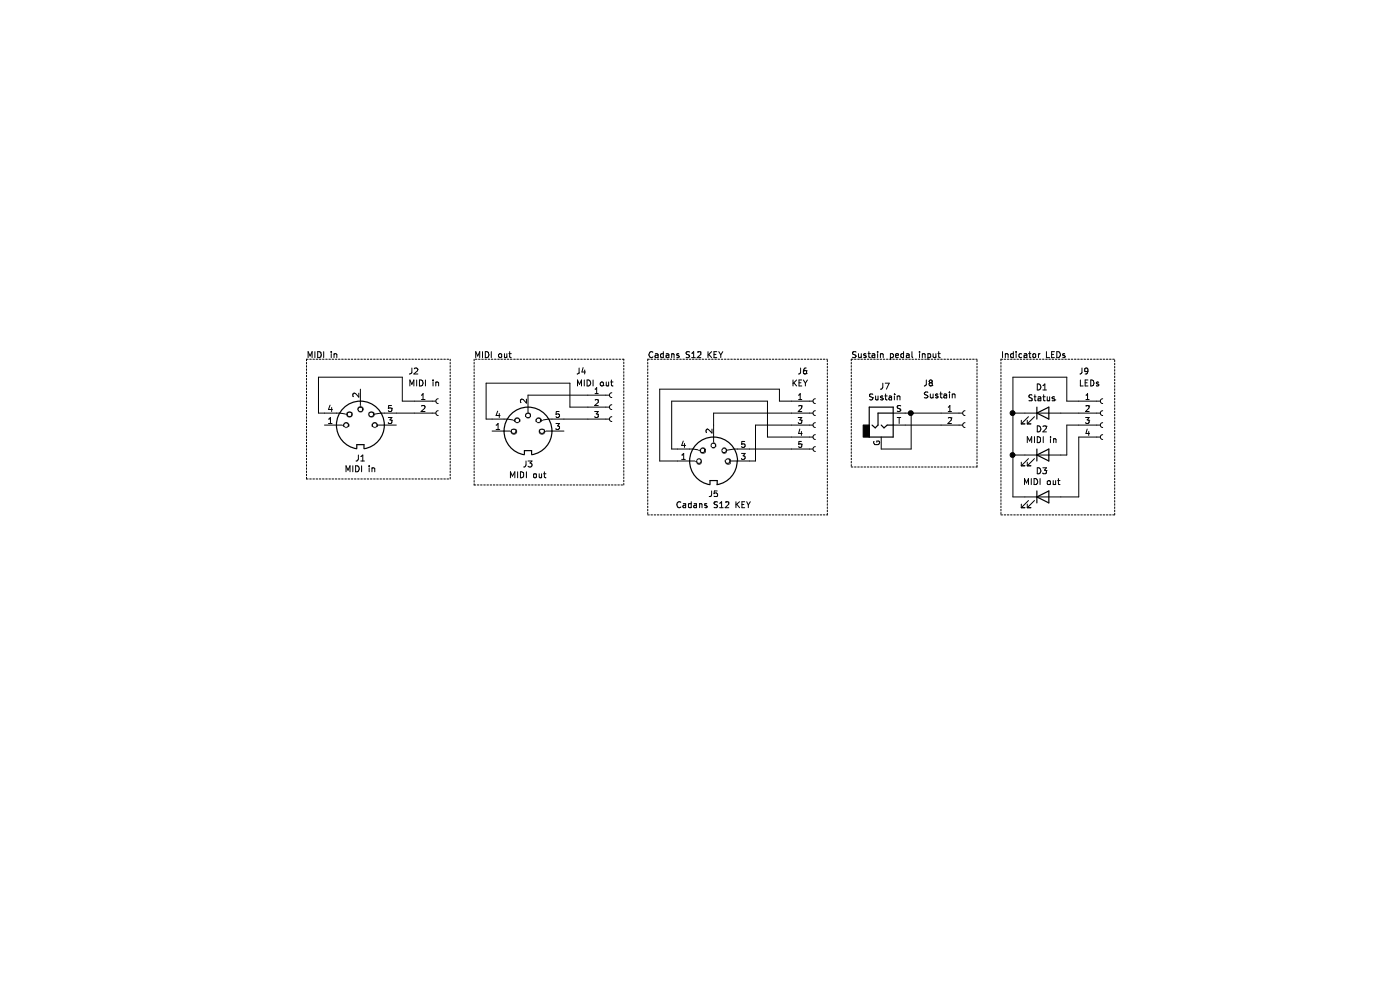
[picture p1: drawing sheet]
EESchema Schematic File Version 4
EELAYER 30 0
EELAYER END
$Descr A4 11693 8268
encoding utf-8
Sheet 1 1
Title "Synthead Cadans S12 MIDI Interface (connectors)"
Date "2020-08-23"
Rev "1"
Comp ""
Comment1 ""
Comment2 ""
Comment3 ""
Comment4 ""
$EndDescr
Wire Notes Line
	3450 4000 3450 3000
Wire Notes Line
	3650 4050 4900 4050
Wire Notes Line
	4900 4050 4900 3000
Wire Notes Line
	4900 3000 3650 3000
Wire Notes Line
	3650 3000 3650 4050
Text Notes 3650 3000 0    50   ~ 0
MIDI out
Text Notes 5100 3000 0    50   ~ 0
Cadans S12 KEY
Wire Notes Line
	2250 3000 3450 3000
Text Notes 2250 3000 0    50   ~ 0
MIDI in
Wire Notes Line
	2250 4000 3450 4000
Wire Notes Line
	2250 3000 2250 4000
$Comp
L Connector:Conn_01x03_Female J4
U 1 1
P 4800 3400
F 0 "J4" H 4500 3700 50  0000 L CNN
F 1 "MIDI out" H 4500 3600 50  0000 L CNN
F 2 "" H 4800 3400 50  0001 C CNN
F 3 "~" H 4800 3400 50  0001 C CNN
	1    4800 3400
	1    0    0    -1  
$EndComp
$Comp
L Connector:DIN-5_180degree J3
U 1 1
P 4100 3600
F 0 "J3" H 4100 3325 50  0000 C CNN
F 1 "MIDI out" H 4100 3234 50  0000 C CNN
F 2 "cadans-s12-midi:SDS-50J" H 4100 3600 50  0001 C CNN
F 3 "http://www.mouser.com/ds/2/18/40_c091_abd_e-75918.pdf" H 4100 3600 50  0001 C CNN
	1    4100 3600
	1    0    0    -1  
$EndComp
Wire Wire Line
	3750 3200 4450 3200
Wire Wire Line
	4450 3200 4450 3400
Wire Wire Line
	4450 3400 4600 3400
$Comp
L Connector:Conn_01x02_Female J8
U 1 1
P 7750 3450
F 0 "J8" H 7400 3700 50  0000 L CNN
F 1 "Sustain" H 7400 3600 50  0000 L CNN
F 2 "" H 7750 3450 50  0001 C CNN
F 3 "~" H 7750 3450 50  0001 C CNN
	1    7750 3450
	1    0    0    -1  
$EndComp
$Comp
L Connector:AudioJack2_Ground J7
U 1 1
P 7050 3550
F 0 "J7" H 7082 3875 50  0000 C CNN
F 1 "Sustain" H 7082 3784 50  0000 C CNN
F 2 "" H 7050 3550 50  0001 C CNN
F 3 "~" H 7050 3550 50  0001 C CNN
	1    7050 3550
	1    0    0    -1  
$EndComp
Wire Wire Line
	7250 3450 7300 3450
Wire Wire Line
	7250 3550 7550 3550
Wire Wire Line
	7300 3450 7300 3750
Wire Wire Line
	7300 3750 7050 3750
Connection ~ 7300 3450
Wire Wire Line
	7300 3450 7550 3450
Wire Notes Line
	6800 3000 6800 3900
Wire Notes Line
	6800 3900 7850 3900
Wire Notes Line
	7850 3900 7850 3000
Wire Notes Line
	6800 3000 7850 3000
Text Notes 6800 3000 0    50   ~ 0
Sustain pedal input
$Comp
L Device:LED D1
U 1 1
P 8400 3450
F 0 "D1" H 8393 3667 50  0000 C CNN
F 1 "Status" H 8393 3576 50  0000 C CNN
F 2 "" H 8400 3450 50  0001 C CNN
F 3 "~" H 8400 3450 50  0001 C CNN
	1    8400 3450
	1    0    0    -1  
$EndComp
$Comp
L Device:LED D2
U 1 1
P 8400 3800
F 0 "D2" H 8393 4017 50  0000 C CNN
F 1 "MIDI in" H 8393 3926 50  0000 C CNN
F 2 "" H 8400 3800 50  0001 C CNN
F 3 "~" H 8400 3800 50  0001 C CNN
	1    8400 3800
	1    0    0    -1  
$EndComp
$Comp
L Device:LED D3
U 1 1
P 8400 4150
F 0 "D3" H 8393 4367 50  0000 C CNN
F 1 "MIDI out" H 8393 4276 50  0000 C CNN
F 2 "" H 8400 4150 50  0001 C CNN
F 3 "~" H 8400 4150 50  0001 C CNN
	1    8400 4150
	1    0    0    -1  
$EndComp
Wire Wire Line
	8250 3450 8150 3450
Wire Wire Line
	8150 3450 8150 3800
Wire Wire Line
	8150 3800 8250 3800
Wire Wire Line
	8150 3800 8150 4150
Wire Wire Line
	8150 4150 8250 4150
Connection ~ 8150 3800
Wire Wire Line
	8550 3800 8600 3800
Wire Wire Line
	8550 4150 8700 4150
Wire Wire Line
	8150 3450 8150 3150
Wire Wire Line
	8150 3150 8600 3150
Wire Wire Line
	8600 3150 8600 3350
Wire Wire Line
	8600 3350 8700 3350
Connection ~ 8150 3450
Wire Wire Line
	8550 3450 8700 3450
Wire Wire Line
	8600 3800 8600 3550
Wire Wire Line
	8600 3550 8700 3550
Wire Wire Line
	8700 4150 8700 3650
$Comp
L Connector:Conn_01x04_Female J9
U 1 1
P 8900 3450
F 0 "J9" H 8700 3800 50  0000 L CNN
F 1 "LEDs" H 8700 3700 50  0000 L CNN
F 2 "" H 8900 3450 50  0001 C CNN
F 3 "~" H 8900 3450 50  0001 C CNN
	1    8900 3450
	1    0    0    -1  
$EndComp
Wire Notes Line
	8050 3000 8050 4300
Wire Notes Line
	8050 4300 9000 4300
Wire Notes Line
	9000 4300 9000 3000
Wire Notes Line
	8050 3000 9000 3000
Text Notes 8050 3000 0    50   ~ 0
Indicator LEDs
$Comp
L Connector:DIN-5_180degree J5
U 1 1
P 5650 3850
F 0 "J5" H 5650 3575 50  0000 C CNN
F 1 "Cadans S12 KEY" H 5650 3484 50  0000 C CNN
F 2 "cadans-s12-midi:SDS-50J" H 5650 3850 50  0001 C CNN
F 3 "http://www.mouser.com/ds/2/18/40_c091_abd_e-75918.pdf" H 5650 3850 50  0001 C CNN
	1    5650 3850
	1    0    0    -1  
$EndComp
$Comp
L Connector:Conn_01x05_Female J6
U 1 1
P 6500 3550
F 0 "J6" H 6350 4000 50  0000 L CNN
F 1 "KEY" H 6300 3900 50  0000 L CNN
F 2 "" H 6500 3550 50  0001 C CNN
F 3 "~" H 6500 3550 50  0001 C CNN
	1    6500 3550
	1    0    0    -1  
$EndComp
Wire Wire Line
	5350 3850 5200 3850
Wire Wire Line
	5200 3850 5200 3250
Wire Wire Line
	5200 3250 6200 3250
Wire Wire Line
	6200 3250 6200 3350
Wire Wire Line
	6200 3350 6300 3350
Wire Wire Line
	6100 3350 6100 3650
Wire Wire Line
	6100 3650 6300 3650
Wire Notes Line
	5100 3000 5100 4300
Wire Notes Line
	5100 4300 6600 4300
Wire Notes Line
	6600 4300 6600 3000
Wire Notes Line
	5100 3000 6600 3000
Wire Wire Line
	4400 3500 4600 3500
Wire Wire Line
	4100 3300 4600 3300
Wire Wire Line
	3750 3200 3750 3500
Wire Wire Line
	3750 3500 3800 3500
Wire Wire Line
	5300 3350 5300 3750
Wire Wire Line
	5300 3750 5350 3750
Wire Wire Line
	5300 3350 6100 3350
Wire Wire Line
	6000 3550 6300 3550
Wire Wire Line
	5950 3850 6000 3850
Wire Wire Line
	6000 3850 6000 3550
Wire Wire Line
	5950 3750 6300 3750
Wire Wire Line
	6300 3450 5650 3450
Wire Wire Line
	5650 3450 5650 3550
Wire Wire Line
	2350 3150 3050 3150
Wire Wire Line
	2350 3450 2400 3450
Wire Wire Line
	2350 3150 2350 3450
Wire Wire Line
	3000 3450 3150 3450
Wire Wire Line
	3050 3350 3150 3350
Wire Wire Line
	3050 3150 3050 3350
$Comp
L Connector:Conn_01x02_Female J2
U 1 1
P 3350 3350
F 0 "J2" H 3100 3600 50  0000 L CNN
F 1 "MIDI in" H 3100 3500 50  0000 L CNN
F 2 "" H 3350 3350 50  0001 C CNN
F 3 "~" H 3350 3350 50  0001 C CNN
	1    3350 3350
	1    0    0    -1  
$EndComp
$Comp
L Connector:DIN-5_180degree J1
U 1 1
P 2700 3550
F 0 "J1" H 2700 3275 50  0000 C CNN
F 1 "MIDI in" H 2700 3184 50  0000 C CNN
F 2 "cadans-s12-midi:SDS-50J" H 2700 3550 50  0001 C CNN
F 3 "http://www.mouser.com/ds/2/18/40_c091_abd_e-75918.pdf" H 2700 3550 50  0001 C CNN
	1    2700 3550
	1    0    0    -1  
$EndComp
$EndSCHEMATC
